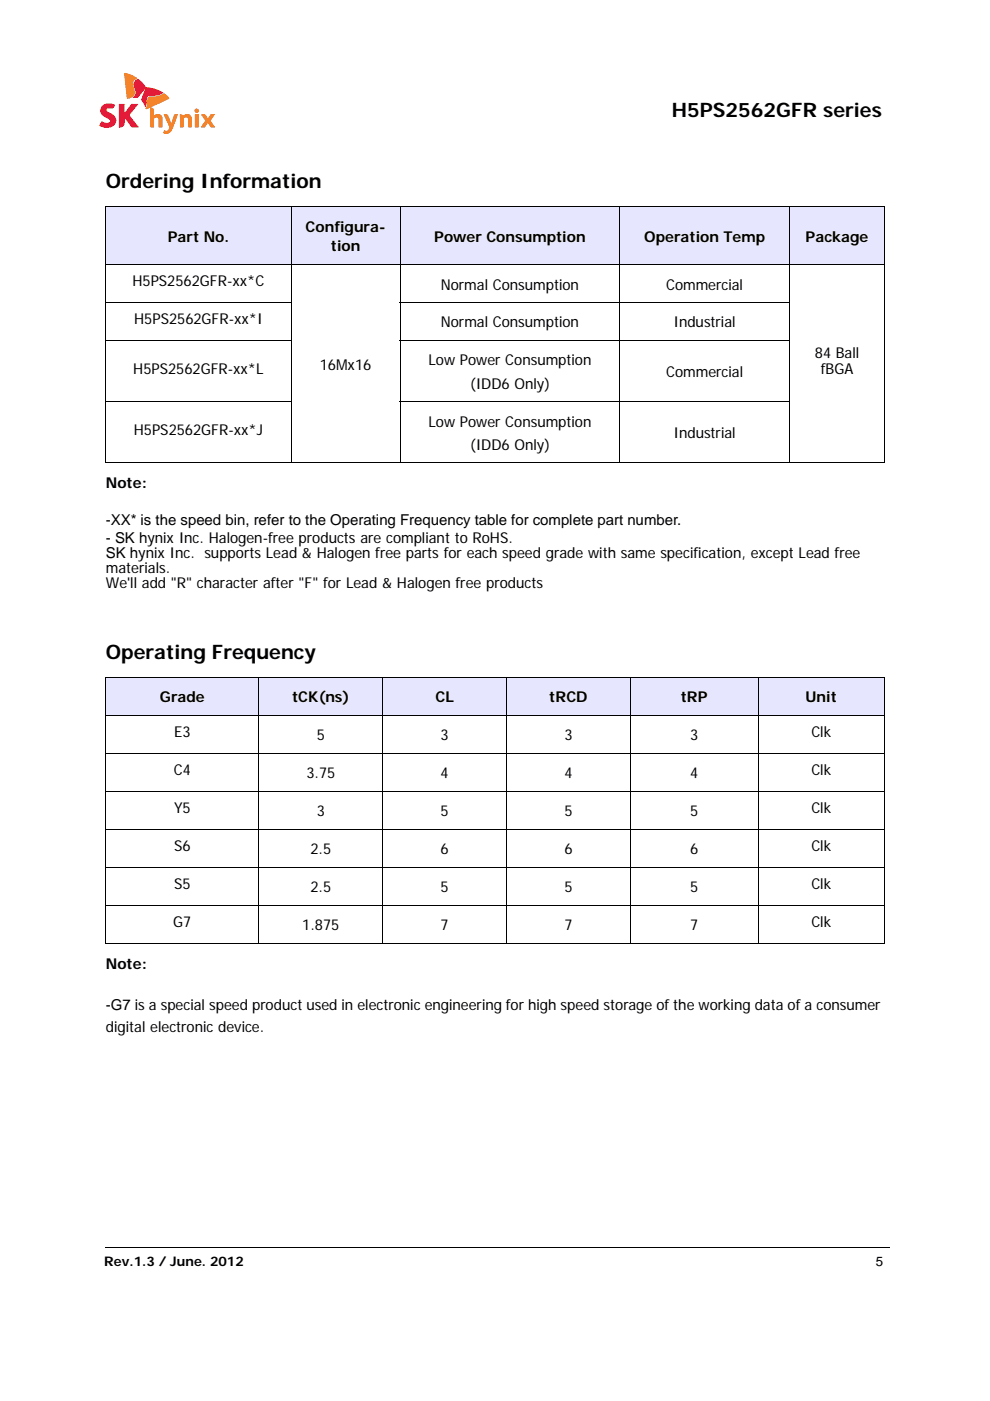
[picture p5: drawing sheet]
<svg xmlns="http://www.w3.org/2000/svg" width="210mm" height="297mm" viewBox="0 0 210 297" stroke-linecap="round" stroke-linejoin="round" font-family="sans-serif">
<path d="M22.2 264.4l.1 .2z" fill="#000"/>
<path d="M22.3 264.5h166.3" fill="none" stroke="#000" stroke-width=".21"/>
<g fill="#fff">
<path d="M20.6 29.6h166.6v1.5h-166.6z"/>
<path d="M21 15.5h24.6v12.9h-24.6z"/>
</g>
<g fill="#e31837">
<path d="M21.8 22.4a2.57 2.57 0 0 1 2.5-.2v.2a.89 .89 0 0 1-1.4 .5l-.3 .2-.1 .3 .5 .4a1.86 1.86 0 0 1 1.6 2 1.72 1.72 0 0 1-2.3 1.2l-1.2-.4 .5-.8a1.21 1.21 0 0 0 1.8 0 1.21 1.21 0 0 0-1-.9 1.46 1.46 0 0 1-.6-2.5z"/>
<path d="M21.7 22.4a2.49 2.49 0 0 1 2.7-.2l-.1 .2a.89 .89 0 0 1-1.3 .6l-.3 .1-.1 .3 .6 .6a.71 .71 0 0 1-.6-1l.3-.1a.9 .9 0 0 0 1.4-.7v.1a1.96 1.96 0 0 0-2.9 1 2.24 2.24 0 0 0 1.7 1.9l.4 .6a1.24 1.24 0 0 1-2 0l-.4 .8 .2 .1a2.15 2.15 0 0 0 3.2-.9 1.83 1.83 0 0 0-1.3-1.8 1.6 1.6 0 0 1 1.4 1.8 1.6 1.6 0 0 1-1.8 1.3 2.56 2.56 0 0 1-1.7-.5l.4-.9a1.66 1.66 0 0 0 1.8 .2 .52 .52 0 0 0-.4-.7 1.78 1.78 0 0 1-1.3-2.7z"/>
<path d="M25.3 22.1h1.1v2l1.5-2h1.4l-2 2.3 2.1 2.5h-1.5l-1.5-2.1v1.2a.96 .96 0 0 1-1.1 1z"/>
<path d="M25.2 22l1.2 .1v2l1.5-2.1h1.4l-1.9 2.5-.1-.1 1.9-2.4 .1 .1h-1.4l-1.5 2.1v-2.1h-1.1v4.8a.99 .99 0 0 0 1-1.2l.1-.9 1.6 2.1h1.4l-.1 .1-2-2.6h.1l2 2.6h-1.5l-1.5-2.2a1.83 1.83 0 0 1-.5 2.1l-.7 .2z"/>
<path d="M28.6 17.2l.6-.4a4.6 4.6 0 0 1 1.7 1.7l-1.7 2.2h-1a1.56 1.56 0 0 0 .3-2.3l-.1-.9z"/>
<path d="M28.5 17.2l.6-.4h.3a1.14 1.14 0 0 0-1 1.1l.1 .4a1.71 1.71 0 0 1-.3 2.4l1-.1 1.7-2.1-1.6-1.8 .9 .9 .8 1-1.8 2.1h-1.1a1.59 1.59 0 0 0 .3-2.2l-.1-.9z"/>
<path d="M30.9 18.5a7.7 7.7 0 0 1 3.7 1.2 5.8 5.8 0 0 1-3.1 .6l-.1 .1a2.97 2.97 0 0 0-.5 1.9l-.1 .3-.8-1.4z"/>
<path d="M30.9 18.5a6.3 6.3 0 0 1 3.7 1.2 6.4 6.4 0 0 1-3.2 .7l-.3 .5v1l-.3 .8 .2-1.8a.83 .83 0 0 1 1.2-.7l1.1-.1 1.2-.4a5.8 5.8 0 0 0-3.6-1l-.9 2.4 .6 .9 .2 .7-.8-1.6z"/>
</g>
<g fill="#f58025">
<path d="M26.4 15.5a5.2 5.2 0 0 1 2.7 1.1 1.39 1.39 0 0 0-.7 2.3 1.16 1.16 0 0 1-.4 1.6l-.8 .3-.3-.1z"/>
<path d="M26.4 15.6a3.6 3.6 0 0 1 2.7 1v.1a1.36 1.36 0 0 0-.6 2.2 1.34 1.34 0 0 1-.2 1.4 1.34 1.34 0 0 1-1.3 .5 1.37 1.37 0 0 0 1.3-.6 1.37 1.37 0 0 0 0-1.5 1.35 1.35 0 0 1 .8-2.1l-2-.9-.7-.1 .6 5 .1 .2-.1 .1z"/>
<path d="M31.5 20.6l2.1-.2 1.2-.6 1 1-4.7 2.3-.2-.2a3.3 3.3 0 0 0 .4-2z"/>
<path d="M31.5 20.6l.5-.2a4.8 4.8 0 0 0 2.8-.6l.8 .6 .2 .5-4.6 2.2-.3-.1v-.1l.3 .1 4.4-2.1v-.3l-.8-.7a6 6 0 0 1-3.2 .7l-.3 .7a1.58 1.58 0 0 1-.4 1.7z"/>
<path d="M34.8 24.3l.1-.1a.64 .64 0 0 1 .8 .5l.6 1.6 .7-2h.7l-1.1 2.8a1.44 1.44 0 0 1-1.9 1.1l.2-.5a.78 .78 0 0 0 1.1-.7z"/>
<path d="M34.7 24.2h.6l.2 .1 .8 2 .6-2 .8-.1-1 2.9 1-2.8h-.7l-.6 2-.8-1.6a.57 .57 0 0 0-.8-.4l1.2 2.6a.89 .89 0 0 1-1.2 .8l-.1 .5a1.53 1.53 0 0 0 2-1.2 1.44 1.44 0 0 1-2.1 1.2l.2-.6a.73 .73 0 0 0 1.1-.7z"/>
<path d="M42.7 24.3h.1a.6 .6 0 0 1 .9 .3l.4 .6 .6-1h.8l-.9 1.4 .9 1.3h-.8l-.6-.9-.6 .9h-.8l.9-1.3z"/>
<path d="M42.7 24.3a.73 .73 0 0 1 1.1 .4l.3 .5 .6-1h.9l-1 1.3 .9 1.5-1-1.4 1-1.4-.8 .1-.7 1a1.14 1.14 0 0 0-1.1-1l-.2 .1 .9 1.2-.9 1.4 .8-.1 .6-1 .6 1 .9 .1h-.9l-.7-1-.5 1h-.8l.8-1.4z"/>
<path d="M38.1 24.3l.6 .1 .1 .2a1.01 1.01 0 0 1 1.1-.3 1.01 1.01 0 0 1 .7 .8v1.8h-.6l-.2-1.9a.65 .65 0 0 0-.9 .1v1.8h-.7z"/>
<path d="M38.1 24.3h.5l.2 .3a1.1 1.1 0 0 1 1.3-.3 1.1 1.1 0 0 1 .6 1.2v1.5h-.8v-1.7a.51 .51 0 0 0-.4-.4 .51 .51 0 0 0-.6 .2v1.9h-.7v-1.9v1.8h.6l.1-1.9a.65 .65 0 0 1 .6-.2 .65 .65 0 0 1 .5 .5v1.6h.6v-1.7a.99 .99 0 0 0-.7-.9 .99 .99 0 0 0-1.1 .3l-.2-.2-.4-.1v.9z"/>
<path d="M41.3 23.3a.47 .47 0 0 1 .5-.3 .47 .47 0 0 1 .4 .5l-.4-.4h-.2a.39 .39 0 0 0 0 .7 .39 .39 0 0 0 .5-.4 .45 .45 0 0 1-.5 .5 .45 .45 0 0 1-.3-.6z"/>
<path d="M41.4 24.3h.6v2.6h-.6z"/>
<path d="M41.3 24.3h.8v2.7l-.1-2.7h-.6v2.6l.7 .1h-.8z"/>
<path d="M31.9 22.9a.54 .54 0 0 1 .7 .5l.1 1.1a.95 .95 0 0 1 1.1-.3 .95 .95 0 0 1 .6 1v1.7h-.7l-.1-1.9a.63 .63 0 0 0-1 .1v1.8h-.7z"/>
<path d="M31.9 22.8a.63 .63 0 0 1 .8 .5l-.1 1.3v-1.3a.52 .52 0 0 0-.7-.4l.1 4h.6v-1.8a.66 .66 0 0 1 .8-.2 .66 .66 0 0 1 .3 .8v1.2h.6v-1.6a.97 .97 0 0 0-.6-1 .97 .97 0 0 0-1.1 .3 1.09 1.09 0 0 1 1.4-.3 1.09 1.09 0 0 1 .4 1.4v1.3h-.7l-.1-1.7a.53 .53 0 0 0-.4-.4 .53 .53 0 0 0-.5 .3v1.8h-.8z"/>
<circle cx="41.7" cy="23.5" r=".4"/>
</g>
<g fill="#e6e6ff">
<path d="M22.4 43.9h39.3v12.2h-39.3z"/>
<path d="M61.7 43.9h23.1v12.2h-23.1z"/>
<path d="M84.8 43.9h46.6v12.2h-46.6z"/>
<path d="M131.4 43.9h36v12.2h-36z"/>
<path d="M167.4 43.9h20.2v12.2h-20.2z"/>
<path d="M22.4 143.6h32.5v8.1h-32.5z"/>
<path d="M54.9 143.6h26.3v8.1h-26.3z"/>
<path d="M81.2 143.6h26.2v8.1h-26.2z"/>
<path d="M107.4 143.6h26.3v8.1h-26.3z"/>
<path d="M133.7 143.6h27v8.1h-27z"/>
<path d="M160.7 143.6h26.8v8.1h-26.8z"/>
</g>
<g fill="none" stroke="#000" stroke-width=".21">
<path d="M22.4 43.9h165.3M22.4 56.1h165.3M22.4 43.9v54.1M61.7 43.8v54.4M84.8 43.8v54.4M131.4 43.8v54.4M167.4 43.8v54.4M187.6 43.9v54.1M22.4 64.2h39.4M22.4 72.2h39.4M84.7 64.2h82.7M84.7 72.2h82.7"/>
<path d="M22.4 85.2h39.4M22.4 98.1h165.3M84.7 85.2h82.7M22.4 143.6h165.2M22.4 151.7h165.2M22.4 159.7h165.2M22.4 143.7v56.2M54.9 143.5v56.6M81.2 143.5v56.6M107.4 143.5v56.6M133.7 143.5v56.6M160.7 143.5v56.6"/>
<path d="M187.5 143.7v56.2M22.4 167.8h165.2M22.4 175.9h165.2M22.4 183.9h165.2M22.4 192h165.2M22.4 200h165.2"/>
</g>
<g font-size="4.2">
<text x="142.4" y="24.8">H5PS2562GFR series</text>
<text x="22.4" y="39.9">Ordering Information</text>
<text x="22.4" y="139.7">Operating Frequency</text>
</g>
<g font-size="3.2">
<text x="35.6" y="51.2">Part No.</text>
<text x="64.8" y="49.1">Configura-</text>
<text x="70.1" y="53.3">tion</text>
<text x="92.1" y="51.2">Power Consumption</text>
<text x="136.6" y="51.2">Operation Temp</text>
<text x="170.8" y="51.2">Package</text>
<text x="28.1" y="60.6">H5PS2562GFR-xx*C</text>
<text x="93.5" y="61.4">Normal Consumption</text>
<text x="141.2" y="61.4">Commercial</text>
<text x="28.4" y="68.7">H5PS2562GFR-xx*I</text>
<text x="93.5" y="69.4">Normal Consumption</text>
<text x="142.8" y="69.4">Industrial</text>
<text x="90.8" y="77.5">Low Power Consumption</text>
<text x="172.8" y="75.9">84 Ball</text>
<text x="28.3" y="79.2">H5PS2562GFR-xx*L</text>
<text x="67.8" y="78.4">16Mx16</text>
<text x="99.7" y="82.4">(IDD6 Only)</text>
<text x="141.2" y="79.9">Commercial</text>
<text x="174" y="79.4">fBGA</text>
<text x="28.4" y="92.2">H5PS2562GFR-xx*J</text>
<text x="90.8" y="90.4">Low Power Consumption</text>
<text x="99.7" y="95.3">(IDD6 Only)</text>
<text x="142.8" y="92.9">Industrial</text>
<text x="22.4" y="103.5">Note:</text>
<text x="22.4" y="111.2">-XX* is the speed bin, refer to the Operating Frequency table for complete part number.</text>
<text x="22.4" y="115.1">- SK hynix Inc. Halogen-free products are compliant to RoHS.</text>
<text x="22.4" y="118.3">SK hynix Inc. supports Lead &amp; Halogen free parts for each speed grade with same specification, except Lead free</text>
<text x="22.4" y="121.5">materials.</text>
<text x="22.4" y="124.6">We'll add &quot;R&quot; character after &quot;F&quot; for Lead &amp; Halogen free products</text>
<text x="33.9" y="148.9">Grade</text>
<text x="61.9" y="148.9">tCK(ns)</text>
<text x="92.3" y="148.9">CL</text>
<text x="116.5" y="148.9">tRCD</text>
<text x="144.3" y="148.9">tRP</text>
<text x="170.8" y="148.9">Unit</text>
<text x="36.9" y="156.2">E3</text>
<text x="67.2" y="157">5</text>
<text x="93.4" y="157">3</text>
<text x="119.7" y="157">3</text>
<text x="146.3" y="157">3</text>
<text x="172" y="156.2">Clk</text>
<text x="36.9" y="164.3">C4</text>
<text x="65" y="165">3.75</text>
<text x="93.4" y="165">4</text>
<text x="119.7" y="165">4</text>
<text x="146.3" y="165">4</text>
<text x="172" y="164.3">Clk</text>
<text x="36.9" y="172.4">Y5</text>
<text x="67.2" y="173.1">3</text>
<text x="93.4" y="173.1">5</text>
<text x="119.7" y="173.1">5</text>
<text x="146.3" y="173.1">5</text>
<text x="172" y="172.4">Clk</text>
<text x="36.9" y="180.4">S6</text>
<text x="65.8" y="181.1">2.5</text>
<text x="93.4" y="181.1">6</text>
<text x="119.7" y="181.1">6</text>
<text x="146.3" y="181.1">6</text>
<text x="172" y="180.4">Clk</text>
<text x="36.9" y="188.5">S5</text>
<text x="65.8" y="189.2">2.5</text>
<text x="93.4" y="189.2">5</text>
<text x="119.7" y="189.2">5</text>
<text x="146.3" y="189.2">5</text>
<text x="172" y="188.5">Clk</text>
<text x="36.7" y="196.5">G7</text>
<text x="64.1" y="197.3">1.875</text>
<text x="93.4" y="197.3">7</text>
<text x="119.7" y="197.3">7</text>
<text x="146.3" y="197.3">7</text>
<text x="172" y="196.5">Clk</text>
<text x="22.4" y="205.4">Note:</text>
<text x="22.4" y="214.2">-G7 is a special speed product used in electronic engineering for high speed storage of the working data of a consumer</text>
<text x="22.4" y="218.8">digital electronic device.</text>
</g>
<g font-size="2.8">
<text x="22.1" y="268.5">Rev.1.3 / June. 2012</text>
<text x="185.7" y="268.5">5</text>
</g>
</svg>
